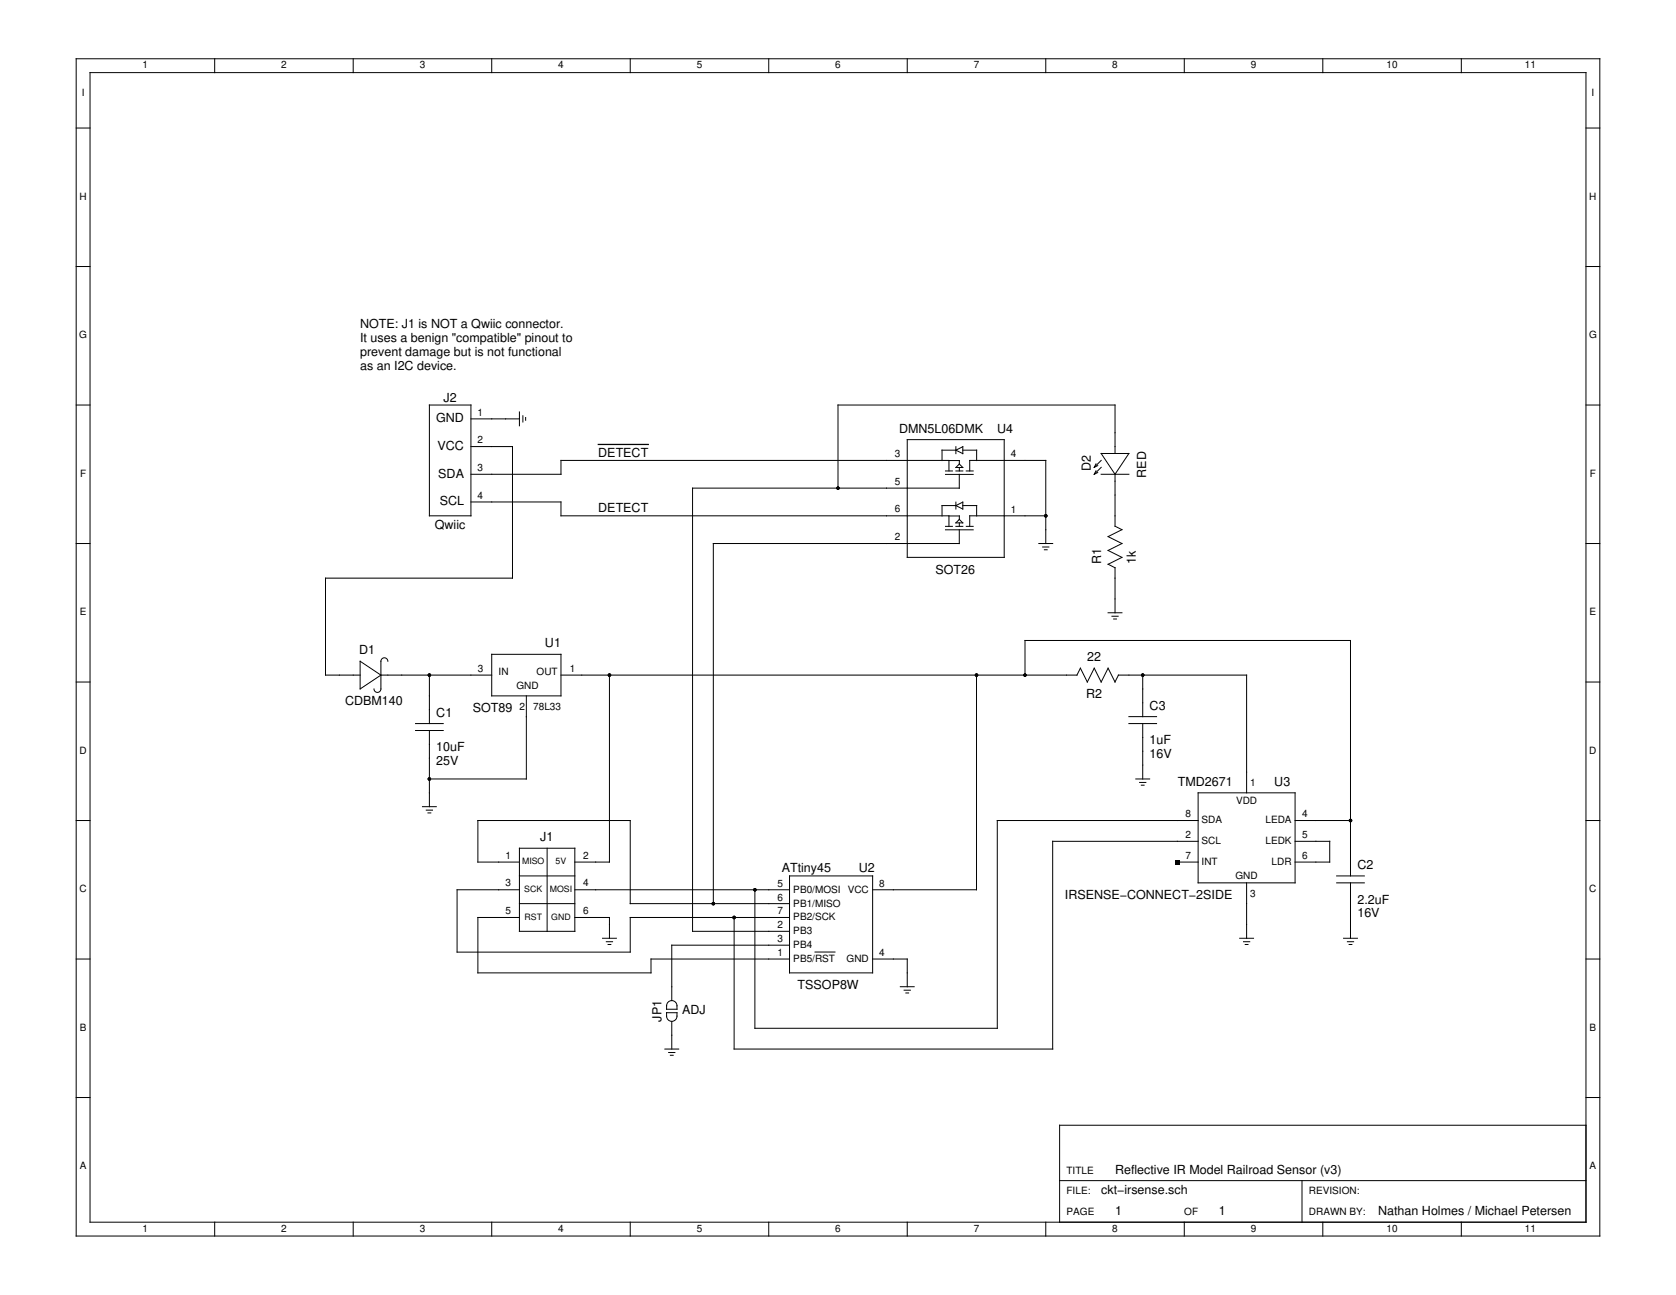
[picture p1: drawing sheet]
<svg xmlns="http://www.w3.org/2000/svg" width="279mm" height="216mm" viewBox="0 0 279 216" stroke-linecap="round" stroke-linejoin="round" font-family="sans-serif">
<g fill="none" stroke="#000" stroke-width=".17">
<path d="M12.7 9.8h254v196.3h-254zM15 12.1h249.4v191.7h-249.4zM35.8 9.8v2.3M58.9 9.8v2.3M82 9.8v2.3M105.1 9.8v2.3M128.2 9.8v2.3M151.2 9.8v2.3M174.3 9.8v2.3M197.4 9.8v2.3M220.5 9.8v2.3M243.6 9.8v2.3"/>
<path d="M12.7 21.3h2.3M264.4 21.3h2.3M12.7 44.4h2.3M264.4 44.4h2.3M12.7 67.5h2.3M71.6 67.5h6.9v18.5h-6.9zM78.5 74.5h6.9v21.9h-31.1v16.2h5.7M78.5 69.8h8.1M86.6 68.7v2.3M87.2 69.3v1.1M87.6 69.6v.5M151.2 73.3h16.2v19.6h-16.2z"/>
<path d="M157.6 78.5h1.2M157.6 79.1h4.6M158.2 76.8v1.7M159.4 78.5h1.1M159.4 75.1h-2.4v1.7M159.4 75.1l1.1-.6v1.1zM159.4 74.5v1.1M159.9 79.1v2.3h-44.4v73.9h16.1M159.9 77.4v-.6h-66.4v2.3h-15M159.9 77.9v.6M159.9 77.4l.6 .5h-1.1zM160.5 75.1h2.3v1.7"/>
<path d="M161.1 78.5h1.1M161.6 76.8h12.7v13.8M161.7 76.8v1.7M182.7 78.5l-.3 .6M182.7 77.3l-.3 .6M183 78.8l-.6 .3M183 77.6l-.6 .3M183.6 75.6h4.6l-2.3 3.5zM183.6 79.1h4.6M183.6 76.8l-1.2 1.1M183.6 77.9l-1.2 1.2M185.9 75.6v-8.1h-46.2v13.9"/>
<path d="M185.9 79.1v8.6l1.1 .6-2.3 1.2 2.3 1.1-2.3 1.2 2.3 1.1-2.3 1.2 1.2 .6v7.5M264.4 67.5h2.3M12.7 90.6h2.3M78.5 83.7h15v2.3h64.7M157.6 87.8h1.2M157.6 88.3h4.6M159.4 84.3h-2.4v1.7M159.4 84.3l1.1-.6v1.2zM159.4 83.7v1.2M159.4 87.8h1.1M159.9 88.3v2.3M159.9 90.6h-41v60.1"/>
<path d="M159.9 86.6v-.6h-1.7v1.8M159.9 87.2v.6M159.9 86.6l.6 .6h-1.1zM160.5 84.3h2.3v1.7M161.1 87.8h1.1M161.6 86h12.7M161.7 86v1.8M173.2 90.6h2.3M173.8 91.2h1.1M174.1 91.7h.5M264.4 90.6h2.3M12.7 113.7h2.3"/>
<path d="M60 110.2l3.5 2.4-3.5 2.3zM63.5 112.6h18.5M64.7 110.2a.58 .58 0 0 0-.6-.5 .58 .58 0 0 0-.6 .5v4.7a.58 .58 0 0 1-.6 .5 .58 .58 0 0 1-.6-.5M71.6 112.6v8M82 109.1h11.5v6.9h-11.5zM87.7 116v13.9h-16.1M93.5 112.6h86l.6-1.2 1.2 2.3 1.1-2.3 1.2 2.3 1.1-2.3 1.2 2.3 .6-1.1M101.6 112.6v31.1h-5.8M162.8 112.6v35.7h-17.3M170.9 112.6v-5.8h54.2v39.2M184.7 102.2h2.3M185.4 102.7h1"/>
<path d="M185.7 103.2h.4M186.4 112.6h21.4v19.6M188.2 119.5h4.6M190.5 112.6v6.9M264.4 113.7h2.3M12.7 136.8h2.3M69.3 120.6h4.6M69.3 121.8h4.6M70.4 134.5h2.3M71.1 135.1h1M71.4 135.5h.4M71.6 121.8v12.7"/>
<path d="M188.2 120.6h4.6M189.3 129.9h2.4M190 130.4h1M190.3 130.9h.4M190.5 120.6v9.3M199.7 136.8h-33.4v34.6h-40.5v-23.1M199.7 132.2h16.2v15h-16.2zM215.9 136.8h9.2M264.4 136.8h2.3M12.7 159.9h2.3M86.6 143.7h-6.9v-6.9h25.4v13.9h26.5M86.6 148.3h-10.4v10.4h28.9v-5.7h26.5"/>
<path d="M86.6 153h-6.9v9.2h28.8v-2.3h23.1M86.6 150.7h9.2M86.6 146h9.2M86.6 141.4h9.2v13.9h-9.2zM91.2 141.4v13.9M95.8 148.3h35.8M95.8 153h5.8v3.4M100.4 156.4h2.4M101.1 157h1M101.4 157.5h.4M131.6 146h13.9v16.2h-13.9zM131.6 157.6h-19.6v9.2"/>
<path d="M135.9 158.7h3.3M145.5 159.9h5.7v4.6M196.3 143.7h3.4M199.7 140.3h-24.2v34.6h-53.1v-21.9M206.7 156.4h2.3M207.3 157h1M207.6 157.5h.4M207.8 147.2v9.2M215.9 140.3h5.8v3.4h-5.8M222.8 146h4.6M222.8 147.2h4.6M224 156.4h2.3"/>
<path d="M224.6 157h1.1M224.9 157.5h.5M225.1 147.2v9.2M264.4 159.9h2.3M110.8 174.9h2.3M111.1 168.8h1.8a1.07 1.07 0 0 1-.9 1.5 1.02 1.02 0 0 1-.9-1.5zM111.4 167.1a.87 .87 0 0 1 .9-.2 .87 .87 0 0 1 .6 .8v.6h-1.8l.1-1zM111.5 175.5h1M111.8 175.9h.4M112 170.3v4.6M150.1 164.5h2.3M150.7 165.1h1.1"/>
<path d="M151 165.5h.5M12.7 183h2.3M176.6 196.8h87.8M217.1 196.8v7M264.4 187.6h-87.8v16.2M264.4 183h2.3M35.8 203.8v2.3M58.9 203.8v2.3M82 203.8v2.3M105.1 203.8v2.3M128.2 203.8v2.3M151.2 203.8v2.3"/>
<path d="M174.3 203.8v2.3M197.4 203.8v2.3M220.5 203.8v2.3M243.6 203.8v2.3"/>
</g>
<g fill="#000">
<path d="M195.9 143.4h.7v.7h-.7z"/>
<circle cx="139.7" cy="81.4" r=".29"/>
<circle cx="174.3" cy="86" r=".29"/>
<circle cx="71.6" cy="112.6" r=".29"/>
<circle cx="101.6" cy="112.6" r=".29"/>
<circle cx="162.8" cy="112.6" r=".29"/>
<circle cx="170.9" cy="112.6" r=".29"/>
<circle cx="190.5" cy="112.6" r=".29"/>
<circle cx="71.6" cy="129.9" r=".29"/>
<circle cx="225.1" cy="136.8" r=".29"/>
<circle cx="118.9" cy="150.7" r=".29"/>
<circle cx="122.4" cy="153" r=".29"/>
<circle cx="125.8" cy="148.3" r=".29"/>
</g>
<path d="M99.7 74.1h8.4" fill="none" stroke="#000" stroke-width=".21"/>
<g font-size="2.1">
<text x="60" y="54.7">NOTE: J1 is NOT a Qwiic connector.</text>
<text x="60" y="57.1">It uses a benign &quot;compatible&quot; pinout to</text>
<text x="60" y="59.4">prevent damage but is not functional</text>
<text x="60" y="61.8">as an I2C device.</text>
<text x="72.7" y="70.4">GND</text>
<text x="73.9" y="66.9">J2</text>
<text x="73" y="75">VCC</text>
<text x="99.7" y="76.2">DETECT</text>
<text x="149.9" y="72.1">DMN5L06DMK</text>
<text x="166.3" y="72.1">U4</text>
<text x="73.1" y="79.6">SDA</text>
<text x="181.8" y="78.5" transform="rotate(-90 181.8 78.5)">D2</text>
<text x="191.1" y="79.6" transform="rotate(-90 191.1 79.6)">RED</text>
<text x="72.5" y="88.1">Qwiic</text>
<text x="73.3" y="84.2">SCL</text>
<text x="99.7" y="85.4">DETECT</text>
<text x="156" y="95.6">SOT26</text>
<text x="183.6" y="94.1" transform="rotate(-90 183.6 94.1)">R1</text>
<text x="189.3" y="94.1" transform="rotate(-90 189.3 94.1)">1k</text>
<text x="90.9" y="107.9">U1</text>
<text x="59.9" y="109.1">D1</text>
<text x="181.3" y="110.2">22</text>
<text x="57.5" y="117.6">CDBM140</text>
<text x="72.7" y="119.5">C1</text>
<text x="78.8" y="118.7">SOT89</text>
<text x="181.1" y="116.4">R2</text>
<text x="191.7" y="118.3">C3</text>
<text x="72.7" y="125.3">10uF</text>
<text x="191.7" y="124.1">1uF</text>
<text x="72.7" y="127.6">25V</text>
<text x="191.7" y="126.4">16V</text>
<text x="196.4" y="131">TMD2671</text>
<text x="212.4" y="131">U3</text>
<text x="90.1" y="140.3">J1</text>
<text x="130.3" y="145.5">ATtiny45</text>
<text x="143.2" y="145.5">U2</text>
<text x="177.5" y="150">IRSENSE−CONNECT−2SIDE</text>
<text x="226.3" y="144.9">C2</text>
<text x="226.3" y="150.7">2.2uF</text>
<text x="226.3" y="153">16V</text>
<text x="133" y="164.9">TSSOP8W</text>
<text x="110.3" y="170.3" transform="rotate(-90 110.3 170.3)">JP1</text>
<text x="113.7" y="169.1">ADJ</text>
<text x="185.9" y="195.7">Reflective IR Model Railroad Sensor (v3)</text>
<text x="183.6" y="199.1">ckt−irsense.sch</text>
<text x="185.9" y="202.6">1</text>
<text x="203.2" y="202.6">1</text>
<text x="229.8" y="202.6">Nathan Holmes / Michael Petersen</text>
</g>
<g font-size="1.7">
<text x="23.8" y="11.4">1</text>
<text x="46.9" y="11.4">2</text>
<text x="70" y="11.4">3</text>
<text x="93.1" y="11.4">4</text>
<text x="116.1" y="11.4">5</text>
<text x="139.2" y="11.4">6</text>
<text x="162.3" y="11.4">7</text>
<text x="185.4" y="11.4">8</text>
<text x="208.5" y="11.4">9</text>
<text x="231.1" y="11.4">10</text>
<text x="254.2" y="11.4">11</text>
<text x="13.6" y="16">I</text>
<text x="265.3" y="16">I</text>
<text x="13.3" y="33.3">H</text>
<text x="264.9" y="33.3">H</text>
<text x="13.2" y="56.4">G</text>
<text x="264.9" y="56.4">G</text>
<text x="79.6" y="69.3">1</text>
<text x="79.6" y="73.9">2</text>
<text x="149.2" y="76.2">3</text>
<text x="168.5" y="76.2">4</text>
<text x="13.3" y="79.5">F</text>
<text x="79.6" y="78.6">3</text>
<text x="79.6" y="83.2">4</text>
<text x="149.2" y="80.8">5</text>
<text x="265" y="79.5">F</text>
<text x="149.2" y="85.4">6</text>
<text x="168.5" y="85.5">1</text>
<text x="149.2" y="90">2</text>
<text x="13.3" y="102.6">E</text>
<text x="265" y="102.6">E</text>
<text x="79.7" y="112">3</text>
<text x="83.1" y="112.6">IN</text>
<text x="89.5" y="112.6">OUT</text>
<text x="95" y="112">1</text>
<text x="86.1" y="114.8">GND</text>
<text x="86.6" y="118.3">2</text>
<text x="88.9" y="118.3">78L33</text>
<text x="13.3" y="125.7">D</text>
<text x="264.9" y="125.7">D</text>
<text x="208.4" y="131">1</text>
<text x="197.7" y="136.2">8</text>
<text x="200.3" y="137.2">SDA</text>
<text x="206.1" y="134">VDD</text>
<text x="211" y="137.2">LEDA</text>
<text x="217.1" y="136.2">4</text>
<text x="84.3" y="143.1">1</text>
<text x="97.2" y="143.1">2</text>
<text x="197.7" y="139.7">2</text>
<text x="197.7" y="143.1">7</text>
<text x="200.3" y="140.7">SCL</text>
<text x="211" y="140.7">LEDK</text>
<text x="217.1" y="139.7">5</text>
<text x="217.1" y="143.1">6</text>
<text x="13.3" y="148.8">C</text>
<text x="84.3" y="147.8">3</text>
<text x="97.2" y="147.8">4</text>
<text x="129.6" y="147.8">5</text>
<text x="132.3" y="148.8">PB0/MOSI</text>
<text x="141.3" y="148.8">VCC</text>
<text x="146.6" y="147.8">8</text>
<text x="200.3" y="144.2">INT</text>
<text x="206" y="146.6">GND</text>
<text x="208.4" y="149.6">3</text>
<text x="212" y="144.2">LDR</text>
<text x="264.9" y="148.8">C</text>
<text x="84.3" y="152.4">5</text>
<text x="97.2" y="152.4">6</text>
<text x="129.6" y="150.1">6</text>
<text x="129.6" y="152.4">7</text>
<text x="129.6" y="154.8">2</text>
<text x="132.3" y="151.2">PB1/MISO</text>
<text x="132.3" y="153.5">PB2/SCK</text>
<text x="132.3" y="155.8">PB3</text>
<text x="129.6" y="157.1">3</text>
<text x="129.6" y="159.4">1</text>
<text x="132.3" y="160.4">PB5/RST</text>
<text x="132.3" y="158.1">PB4</text>
<text x="141.1" y="160.4">GND</text>
<text x="146.6" y="159.4">4</text>
<text x="13.3" y="171.9">B</text>
<text x="265" y="171.9">B</text>
<text x="13.3" y="195">A</text>
<text x="177.8" y="195.7">TITLE</text>
<text x="265" y="195">A</text>
<text x="177.8" y="199.1">FILE:</text>
<text x="177.8" y="202.6">PAGE</text>
<text x="197.4" y="202.6">OF</text>
<text x="218.2" y="199.1">REVISION:</text>
<text x="218.2" y="202.6">DRAWN BY:</text>
<text x="23.8" y="205.3">1</text>
<text x="46.9" y="205.3">2</text>
<text x="70" y="205.3">3</text>
<text x="93.1" y="205.3">4</text>
<text x="116.1" y="205.3">5</text>
<text x="139.2" y="205.3">6</text>
<text x="162.3" y="205.3">7</text>
<text x="185.4" y="205.3">8</text>
<text x="208.5" y="205.3">9</text>
<text x="231.1" y="205.3">10</text>
<text x="254.2" y="205.3">11</text>
</g>
<g font-size="1.5">
<text x="87" y="144.1">MISO</text>
<text x="87.4" y="148.7">SCK</text>
<text x="91.7" y="148.7">MOSI</text>
<text x="92.6" y="144.1">5V</text>
<text x="87.4" y="153.3">RST</text>
<text x="91.9" y="153.3">GND</text>
</g>
</svg>
